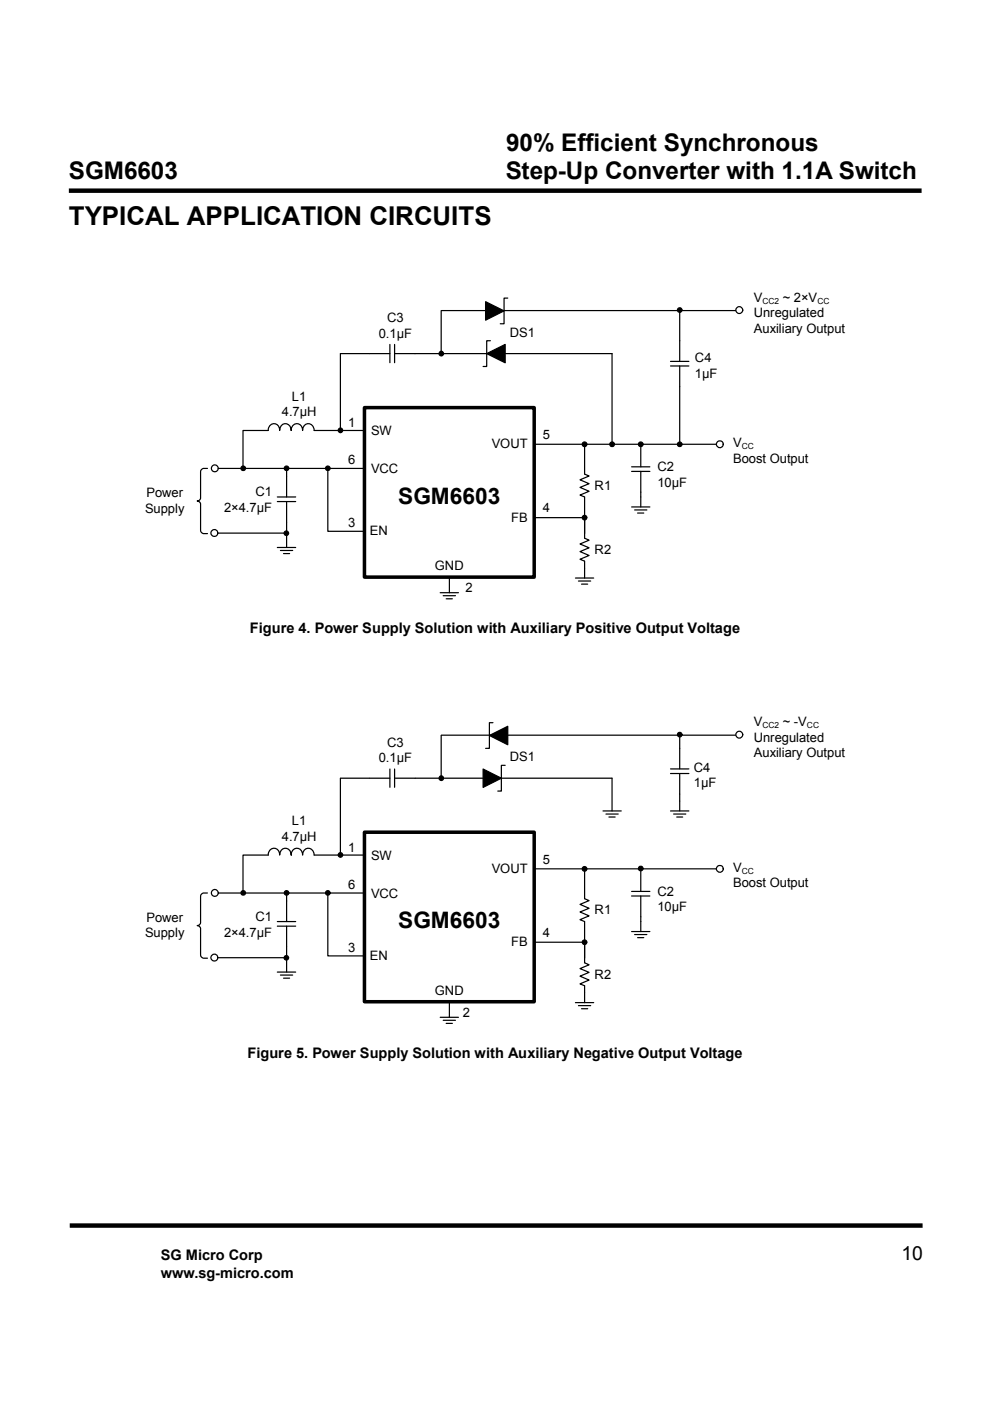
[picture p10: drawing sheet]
<svg xmlns="http://www.w3.org/2000/svg" width="210mm" height="297mm" viewBox="0 0 210 297" stroke-linecap="round" stroke-linejoin="round" font-family="sans-serif">
<path d="M14.6 40.4h180.9M14.8 259.8h180.9" fill="none" stroke="#000" stroke-width=".94" stroke-linecap="butt"/>
<path d="M31.7 263.2h37.4v10.4h-37.4z" fill="#fff"/>
<path d="M77.3 86.4h36v36h-36z" fill="none" stroke="#000" stroke-width=".75"/>
<g fill="none" stroke="#000" stroke-width=".26">
<path d="M46.4 99.3h30.9M69.5 99.5v13.1h7.8M77.3 91.3h-10.7a1.24 1.24 0 0 0-1.2-1.5 1.24 1.24 0 0 0-1.2 1.5 1.23 1.23 0 0 0-1.2-1.5 1.23 1.23 0 0 0-1.2 1.5 1.24 1.24 0 0 0-1.3-1.5 1.24 1.24 0 0 0-1.2 1.5 1.23 1.23 0 0 0-1.2-1.5 1.23 1.23 0 0 0-1.2 1.5h-5.4v8.2M113.3 94.2h38.6M124 94.2v6.3l.9 .4-1.9 .8 1.9 .9-1.9 .7 1.9 .9-1.9 .8 1 .4v8.7l.9 .4-1.9 .8 1.9 .8-1.9 .8 1.9 .9-1.9 .8 1 .4M134 99.9h3.8M134 99h3.8M135.9 94.6v4.4M135.9 99.9v4.4M46.2 113h14.6M58.8 106.3h3.9M58.8 105.4h3.9"/>
<path d="M60.8 101v4.4M60.8 106.3v4.4M113.3 109.7h10.7M122 122.6h3.9M122.7 123.2h2.6M123.3 123.8h1.4M124 120.4v2.2"/>
<circle cx="51.6" cy="99.3" r=".49"/>
<circle cx="60.8" cy="99.3" r=".49"/>
<circle cx="69.5" cy="99.3" r=".48"/>
<circle cx="124" cy="94.2" r=".49"/>
<circle cx="135.9" cy="94.2" r=".5"/>
<circle cx="60.7" cy="113.1" r=".48"/>
<circle cx="124" cy="109.8" r=".48"/>
</g>
<g fill="#000">
<circle cx="51.6" cy="99.3" r=".49"/>
<circle cx="60.8" cy="99.3" r=".49"/>
<circle cx="69.5" cy="99.3" r=".48"/>
<circle cx="124" cy="94.2" r=".49"/>
<circle cx="135.9" cy="94.2" r=".5"/>
<circle cx="60.7" cy="113.1" r=".48"/>
<circle cx="124" cy="109.8" r=".48"/>
</g>
<circle cx="152.7" cy="94.2" r=".73" fill="#fff"/>
<circle cx="152.7" cy="94.2" r=".73" fill="none" stroke="#000" stroke-width=".26"/>
<circle cx="45.6" cy="99.3" r=".73" fill="#fff"/>
<circle cx="45.6" cy="99.3" r=".73" fill="none" stroke="#000" stroke-width=".26"/>
<circle cx="45.5" cy="113" r=".73" fill="#fff"/>
<g fill="none" stroke="#000" stroke-width=".26">
<path d="M82.7 73v3.9M82.7 75h-10.5v16.2M83.7 75h4.4M83.7 73v3.9M93.6 65.9v9.1M142.2 77.6h3.9M142.2 76.6h3.9M144.2 65.8v10.8M144.2 77.6v16.6M44 99.3h-.9l-.5 .4-.1 5.9-.2 .4-.5 .2 .5 .2 .2 .4 .1 5.9 .5 .4h.9M60.8 99.3v1.7M58.8 116.1h3.9"/>
<path d="M59.5 116.7h2.6M60.1 117.4h1.3M60.8 110.7v5.4M124 119v1.4M134 107.5h3.8M134.6 108.1h2.6M135.2 108.8h1.3M135.9 104.3v3.2M93.4 125.7h3.8M94 126.3h2.6M94.6 127h1.3M95.3 122.6v3.1"/>
<circle cx="93.6" cy="75" r=".49"/>
<circle cx="144.2" cy="65.7" r=".49"/>
<circle cx="72.2" cy="91.2" r=".48"/>
<circle cx="45.5" cy="113" r=".73"/>
</g>
<g fill="#000">
<circle cx="93.6" cy="75" r=".49"/>
<circle cx="144.2" cy="65.7" r=".49"/>
<circle cx="72.2" cy="91.2" r=".48"/>
</g>
<circle cx="156.8" cy="65.7" r=".73" fill="#fff"/>
<g fill="none" stroke="#000" stroke-width=".26">
<path d="M88.1 75h41.7v19.2M93.6 65.8h62.4M103 64l3.9 1.9-3.9 2zM103.2 75l3.9-2v3.9zM104 72.2h-.8v5.5h-.7M107.7 63.2h-.8v5.4h-.8M46.4 189.3h30.9M58.8 196.4h3.9M58.8 195.4h3.9M60.8 191v4.4M60.8 196.4v4.3M69.5 189.6v13.1h7.8"/>
<path d="M77.3 181.3h-10.7a1.24 1.24 0 0 0-1.2-1.4 1.24 1.24 0 0 0-1.2 1.4 1.23 1.23 0 0 0-1.2-1.5 1.23 1.23 0 0 0-1.2 1.5 1.24 1.24 0 0 0-1.3-1.4 1.24 1.24 0 0 0-1.2 1.4 1.23 1.23 0 0 0-1.2-1.5 1.23 1.23 0 0 0-1.2 1.5h-5.4v8.3M113.3 184.2h38.6M113.3 199.8h10.7M124 184.2v6.3l.9 .4-1.9 .8 1.9 .9-1.9 .8 1.9 .8-1.9 .8 1 .4v8.7l.9 .5-1.9 .8 1.9 .8-1.9 .8 1.9 .8-1.9 .8 1 .4M134 190h3.8M134 189h3.8M135.9 184.6v4.4M135.9 190v4.4M46.2 203.1h14.6M122 212.6h3.9M122.7 213.2h2.6M123.3 213.9h1.4"/>
<path d="M124 210.5v2.1"/>
<circle cx="156.8" cy="65.7" r=".73"/>
<circle cx="129.8" cy="94.2" r=".49"/>
<circle cx="144.2" cy="94.2" r=".49"/>
<circle cx="51.6" cy="189.3" r=".49"/>
<circle cx="60.8" cy="189.3" r=".49"/>
<circle cx="69.5" cy="189.3" r=".48"/>
<circle cx="124" cy="184.2" r=".49"/>
<circle cx="124" cy="199.8" r=".48"/>
<circle cx="135.9" cy="184.1" r=".5"/>
<circle cx="60.7" cy="203.1" r=".48"/>
</g>
<g fill="#000">
<path d="M103 64l3.9 1.9-3.9 2zM103.2 75l3.9-2v3.9z"/>
<circle cx="129.8" cy="94.2" r=".49"/>
<circle cx="144.2" cy="94.2" r=".49"/>
<circle cx="51.6" cy="189.3" r=".49"/>
<circle cx="60.8" cy="189.3" r=".49"/>
<circle cx="69.5" cy="189.3" r=".48"/>
<circle cx="124" cy="184.2" r=".49"/>
<circle cx="124" cy="199.8" r=".48"/>
<circle cx="135.9" cy="184.1" r=".5"/>
<circle cx="60.7" cy="203.1" r=".48"/>
</g>
<path d="M77.3 176.4h36v36h-36z" fill="none" stroke="#000" stroke-width=".75"/>
<circle cx="152.7" cy="184.2" r=".73" fill="#fff"/>
<circle cx="152.7" cy="184.2" r=".73" fill="none" stroke="#000" stroke-width=".26"/>
<circle cx="45.6" cy="189.3" r=".73" fill="#fff"/>
<circle cx="45.6" cy="189.3" r=".73" fill="none" stroke="#000" stroke-width=".26"/>
<circle cx="45.5" cy="203" r=".73" fill="#fff"/>
<g fill="none" stroke="#000" stroke-width=".26">
<path d="M93.6 155.9v9.1M144.2 155.8v7.2M82.7 163v3.9M82.7 165h-10.5v16.2M83.7 165h4.4M83.7 163v3.9M142.2 164h3.9M142.2 163h3.9M144.2 164v4.4M44 189.3h-.9l-.5 .5-.1 5.8-.2 .4-.5 .2 .5 .2 .2 .4 .1 5.9 .5 .5h.9M60.8 189.3v1.7M134 197.5h3.8"/>
<path d="M134.6 198.1h2.6M135.2 198.8h1.3M135.9 194.4v3.1M58.8 206.1h3.9M59.5 206.7h2.6M60.1 207.4h1.3M60.8 200.7v5.4M93.4 215.7h3.8M94 216.3h2.6M94.6 217h1.3M95.3 212.6v3.1M124 209v1.5"/>
<circle cx="144.2" cy="155.8" r=".49"/>
<circle cx="93.6" cy="165" r=".49"/>
<circle cx="72.2" cy="181.3" r=".48"/>
<circle cx="45.5" cy="203" r=".73"/>
</g>
<g fill="#000">
<circle cx="144.2" cy="155.8" r=".49"/>
<circle cx="93.6" cy="165" r=".49"/>
<circle cx="72.2" cy="181.3" r=".48"/>
</g>
<circle cx="156.8" cy="155.8" r=".73" fill="#fff"/>
<g fill="none" stroke="#000" stroke-width=".26">
<path d="M93.6 155.9h62.4M103.8 155.9l3.9-1.9v3.9zM104.6 153.2h-.8v5.5h-.8M88.1 165h41.7v6.9M102.5 163l3.8 2-3.8 1.9zM107.1 162.3h-.8v5.4h-.7M127.9 171.9h3.9M128.5 172.6h2.6M129.2 173.2h1.3M142.2 171.9h3.9M142.9 172.6h2.6M143.5 173.2h1.3"/>
<path d="M144.2 168.4v3.5"/>
<circle cx="156.8" cy="155.8" r=".73"/>
</g>
<path d="M103.8 155.9l3.9-1.9v3.9zM102.5 163l3.8 2-3.8 1.9z" fill="#000"/>
<text font-size="5.5" x="14.6" y="47.7">TYPICAL APPLICATION CIRCUITS</text>
<g font-size="5.1">
<text x="107.3" y="32">90% Efficient Synchronous</text>
<text x="14.6" y="37.9">SGM6603</text>
<text x="107.3" y="37.9">Step-Up Converter with 1.1A Switch</text>
</g>
<g font-size="4.8">
<text x="84.5" y="106.8">SGM6603</text>
<text x="84.5" y="196.8">SGM6603</text>
</g>
<text font-size="4.1" x="191.2" y="267.1">10</text>
<g font-size="3.1">
<text x="53" y="134.3">Figure 4. Power Supply Solution with Auxiliary Positive Output Voltage</text>
<text x="52.5" y="224.3">Figure 5. Power Supply Solution with Auxiliary Negative Output Voltage</text>
<text x="34.1" y="267.2">SG Micro Corp</text>
<text x="34.1" y="270.9">www.sg-micro.com</text>
</g>
<g font-size="2.8">
<text x="159.9" y="64">V</text>
<text x="166" y="64">~ 2×V</text>
<text x="80.3" y="71.6">0.1µF</text>
<text x="82.1" y="68.3">C3</text>
<text x="108.1" y="71.4">DS1</text>
<text x="159.9" y="67.3">Unregulated</text>
<text x="159.9" y="70.6">Auxiliary Output</text>
<text x="147.4" y="76.8">C4</text>
<text x="147.4" y="80.1">1µF</text>
<text x="59.8" y="88.3">4.7µH</text>
<text x="61.9" y="85">L1</text>
<text x="73.8" y="90.6">1</text>
<text x="78.7" y="92.3">SW</text>
<text x="104.3" y="95">VOUT</text>
<text x="115.1" y="93.1">5</text>
<text x="155.5" y="94.8">V</text>
<text x="73.8" y="98.4">6</text>
<text x="78.7" y="100.4">VCC</text>
<text x="139.5" y="99.9">C2</text>
<text x="155.5" y="98.1">Boost Output</text>
<text x="31.1" y="105.4">Power</text>
<text x="54.2" y="105.3">C1</text>
<text x="126.1" y="103.8">R1</text>
<text x="139.5" y="103.2">10µF</text>
<text x="30.8" y="108.7">Supply</text>
<text x="47.5" y="108.6">2×4.7µF</text>
<text x="73.8" y="111.8">3</text>
<text x="78.4" y="113.5">EN</text>
<text x="108.4" y="110.6">FB</text>
<text x="115.1" y="108.6">4</text>
<text x="126.1" y="117.5">R2</text>
<text x="92.2" y="120.9">GND</text>
<text x="98.8" y="125.5">2</text>
<text x="159.9" y="154">V</text>
<text x="166" y="154">~ -V</text>
<text x="80.3" y="161.6">0.1µF</text>
<text x="82.1" y="158.3">C3</text>
<text x="108.1" y="161.4">DS1</text>
<text x="159.9" y="157.3">Unregulated</text>
<text x="159.9" y="160.6">Auxiliary Output</text>
<text x="147.2" y="163.7">C4</text>
<text x="147.2" y="166.9">1µF</text>
<text x="59.8" y="178.3">4.7µH</text>
<text x="61.9" y="175">L1</text>
<text x="73.8" y="180.6">1</text>
<text x="78.7" y="182.3">SW</text>
<text x="104.3" y="185">VOUT</text>
<text x="115.1" y="183.1">5</text>
<text x="155.5" y="184.8">V</text>
<text x="73.8" y="188.4">6</text>
<text x="78.7" y="190.4">VCC</text>
<text x="139.5" y="189.9">C2</text>
<text x="155.5" y="188.2">Boost Output</text>
<text x="31.1" y="195.4">Power</text>
<text x="54.2" y="195.3">C1</text>
<text x="126.1" y="193.8">R1</text>
<text x="139.5" y="193.2">10µF</text>
<text x="30.8" y="198.7">Supply</text>
<text x="47.5" y="198.6">2×4.7µF</text>
<text x="73.8" y="201.8">3</text>
<text x="78.4" y="203.5">EN</text>
<text x="108.4" y="200.6">FB</text>
<text x="115.1" y="198.6">4</text>
<text x="126.1" y="207.5">R2</text>
<text x="92.2" y="210.9">GND</text>
<text x="98.1" y="215.6">2</text>
</g>
<g font-size="1.8">
<text x="161.7" y="64.4">CC2</text>
<text x="173.4" y="64.4">CC</text>
<text x="157.3" y="95.2">CC</text>
<text x="161.7" y="154.4">CC2</text>
<text x="171.2" y="154.4">CC</text>
<text x="157.3" y="185.2">CC</text>
</g>
</svg>
